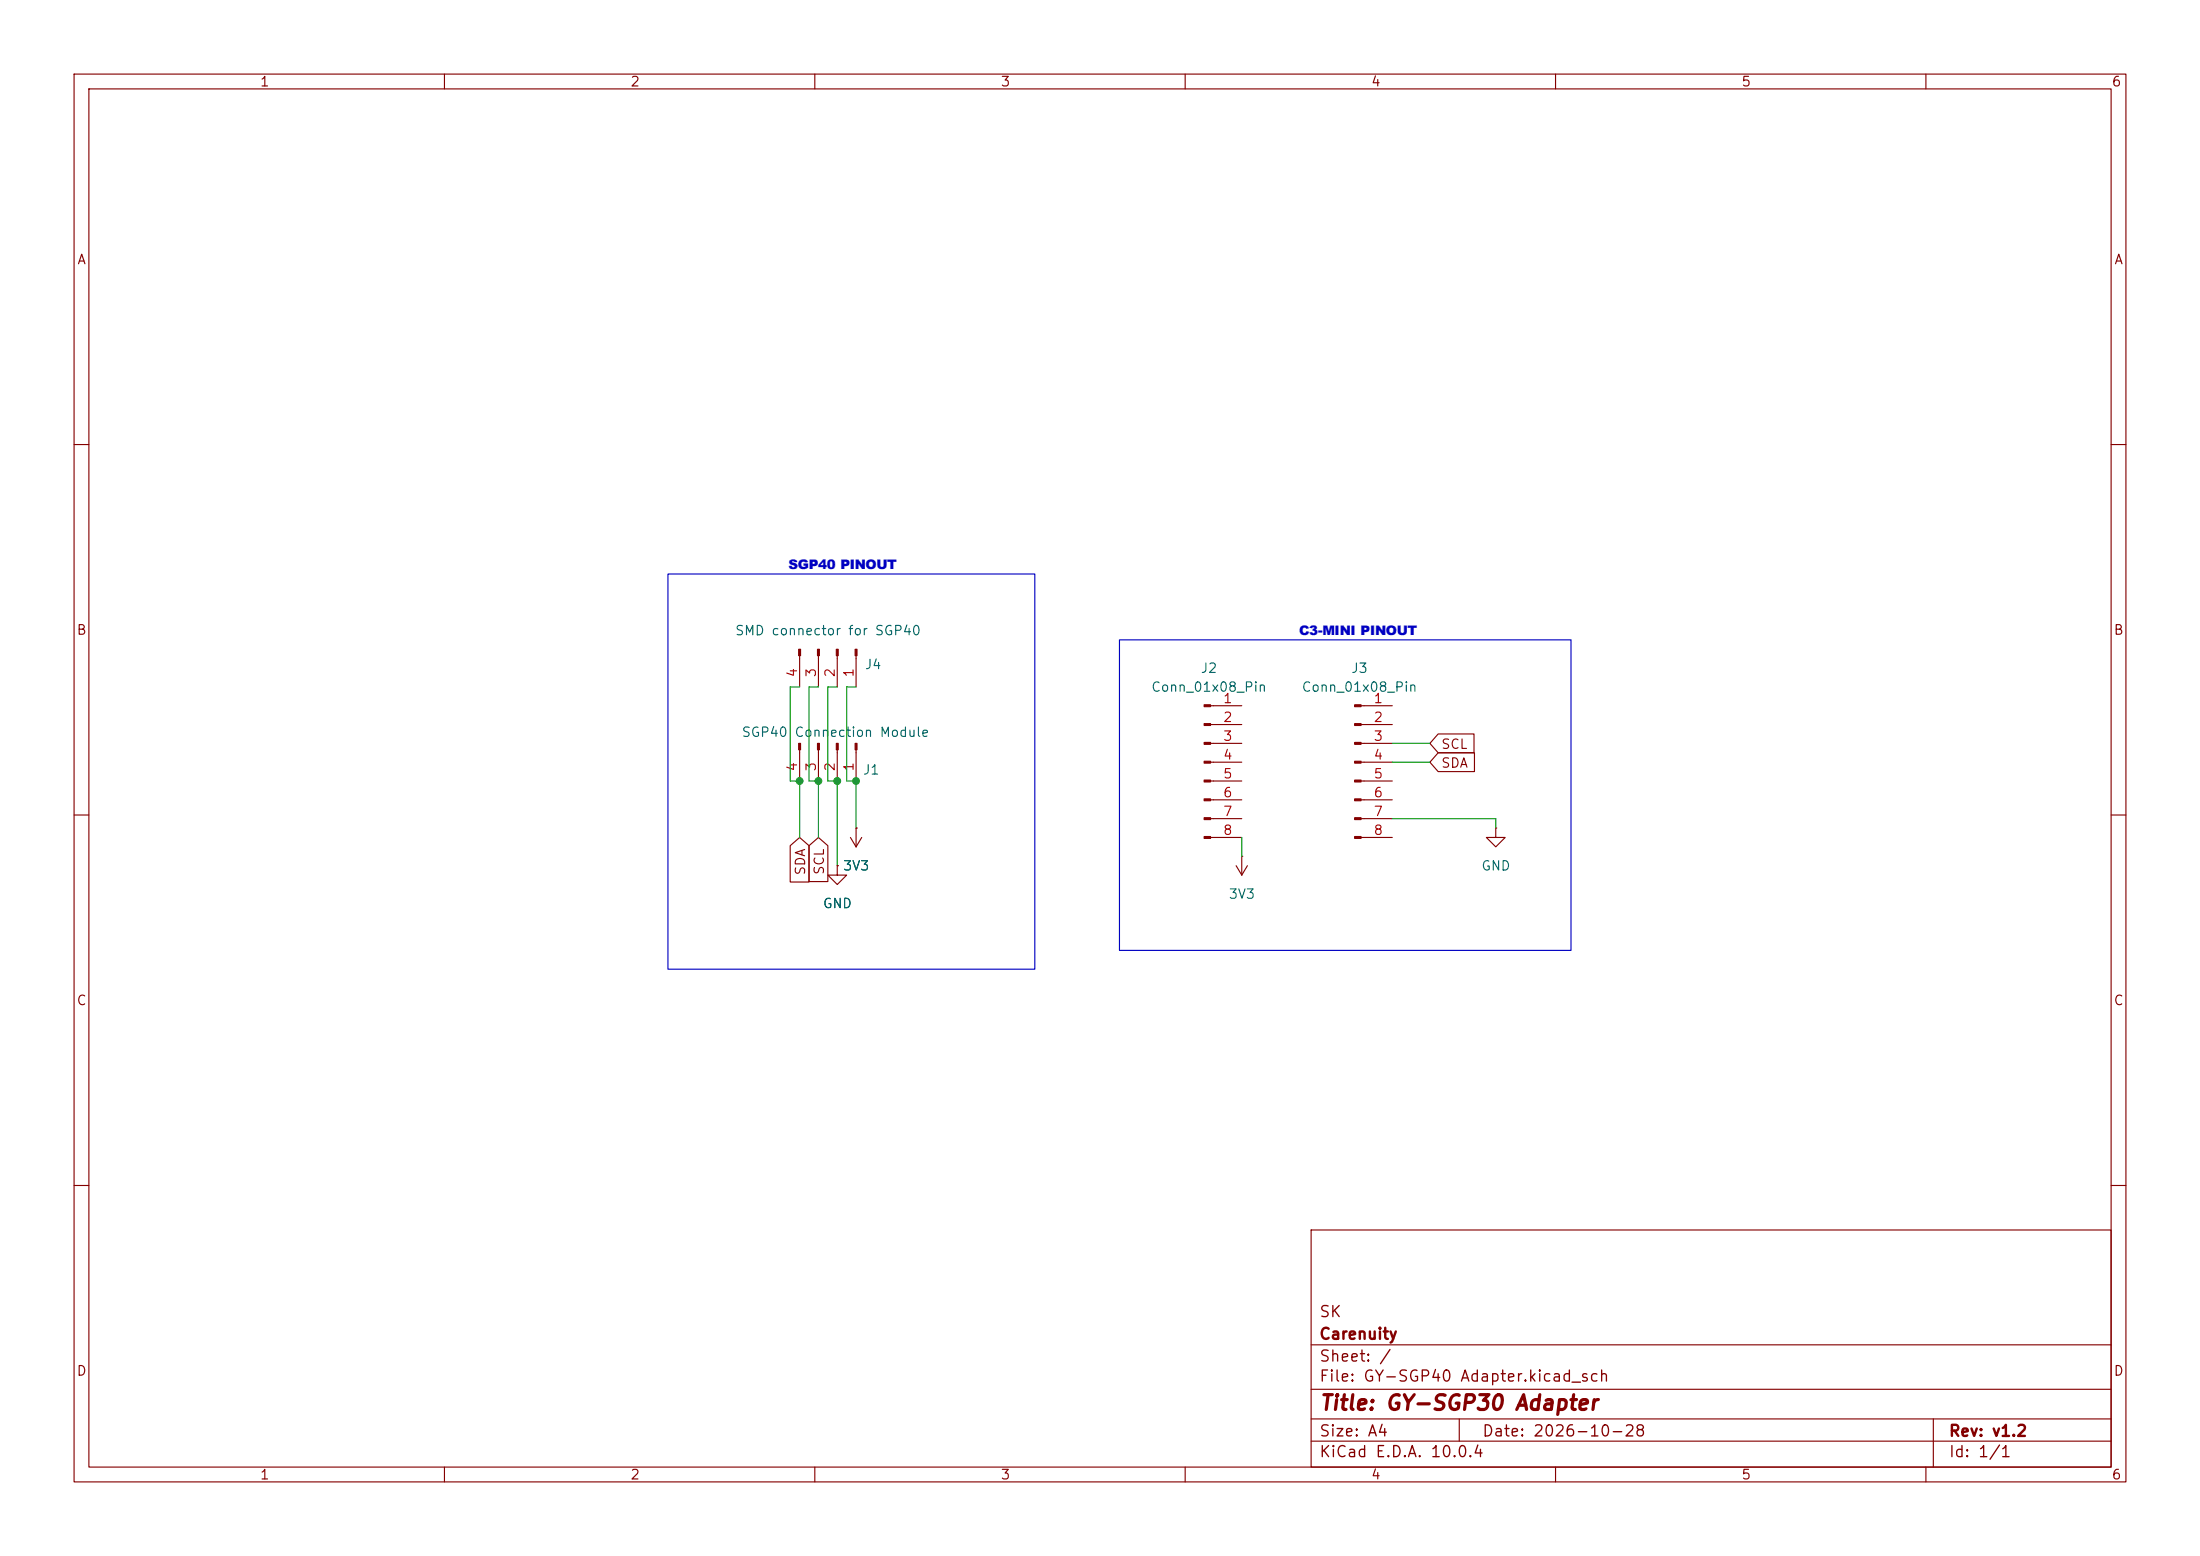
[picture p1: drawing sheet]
<svg xmlns="http://www.w3.org/2000/svg" width="297mm" height="210mm" viewBox="0 0 297 210" stroke-linecap="round" stroke-linejoin="round" font-family="sans-serif">
<g fill="none" stroke="#840000" stroke-width=".15">
<path d="M10 10h277v190h-277zM12 12h273v186h-273zM60 10v2M110 10v2M160 10v2M210 10v2M260 10v2M10 60h2M285 60h2M107.9 88.5v4.2M110.5 88.5v4.2M113 88.5v4.2"/>
<path d="M115.6 88.5v4.2M163.4 95.3h4.2M163.4 97.8h4.2M183.7 95.3h4.3M183.7 97.8h4.3M194.2 99.1h4.8v2.5h-4.8l-1.2-1.3zM10 110h2M106.7 114.1l1.2-1.1 1.3 1.1v4.9h-2.5zM107.9 101.2v4.2M109.2 114.1l1.3-1.1 1.3 1.1v4.9h-2.6zM110.5 101.2v4.2M113 116.8v1.3h1.3l-1.3 1.3-1.2-1.3h1.2"/>
<path d="M113 116.8h.1M113 101.2v4.2M114.8 113l.8 1.3M115.6 111.8h.1M115.6 101.2v4.2M115.6 111.8v2.5M116.3 113l-.7 1.3M163.4 100.3h4.2M163.4 102.9h4.2M163.4 105.4h4.2M163.4 108h4.2M163.4 110.5h4.2"/>
<path d="M163.4 113h4.2M166.9 116.8l.7 1.3M167.6 115.6h.1M167.6 115.6v2.5M168.4 116.8l-.8 1.3M183.7 100.3h4.3M183.7 102.9h4.3M183.7 105.4h4.3M183.7 108h4.3M183.7 110.5h4.3M183.7 113h4.3M194.2 101.6h4.9v2.5h-4.9l-1.2-1.2z"/>
<path d="M201.9 111.8v1.2h1.3l-1.3 1.3-1.2-1.3h1.2M201.9 111.8h.1M285 110h2M10 160h2M177 166h108v32h-108zM285 160h2M60 198v2M110 198v2M160 198v2M177 194.5h108M177 191.5h108M177 187.5h108"/>
<path d="M177 181.5h108M197 191.5v3M210 198v2M260 198v2M261 191.5v6.5"/>
</g>
<g fill="#840000" stroke="#840000" stroke-width=".15">
<path d="M162.6 95.1h.8v.3h-.8z"/>
<path d="M162.6 97.7h.8v.2h-.8z"/>
<path d="M162.6 100.2h.8v.3h-.8z"/>
<path d="M162.6 102.7h.8v.3h-.8z"/>
<path d="M162.6 105.3h.8v.2h-.8z"/>
<path d="M162.6 107.8h.8v.3h-.8z"/>
<path d="M162.6 110.4h.8v.2h-.8z"/>
<path d="M162.6 112.9h.8v.3h-.8z"/>
<path d="M182.9 95.1h.8v.3h-.8z"/>
<path d="M182.9 97.7h.8v.2h-.8z"/>
<path d="M182.9 100.2h.8v.3h-.8z"/>
<path d="M182.9 102.7h.8v.3h-.8z"/>
<path d="M182.9 105.3h.8v.2h-.8z"/>
<path d="M182.9 107.8h.8v.3h-.8z"/>
<path d="M182.9 110.4h.8v.2h-.8z"/>
<path d="M182.9 112.9h.8v.3h-.8z"/>
<path d="M115.4 87.6h.3v.9h-.3z"/>
<path d="M112.9 87.6h.3v.9h-.3z"/>
<path d="M110.4 87.6h.2v.9h-.2z"/>
<path d="M107.8 87.6h.3v.9h-.3z"/>
<path d="M115.4 100.3h.3v.9h-.3z"/>
<path d="M112.9 100.3h.3v.9h-.3z"/>
<path d="M110.4 100.3h.2v.9h-.2z"/>
<path d="M107.8 100.3h.3v.9h-.3z"/>
</g>
<path d="M107.9 92.7h-1.2v12.7h1.2v7.6M110.5 92.7h-1.3v12.7h1.3v7.6M113 92.7h-1.2v12.7h1.2v11.4M115.6 92.7h-1.3v12.7h1.3v6.4M167.6 113v2.6M188 100.3h5M188 102.9h5M188 110.5h13.9v1.3" fill="none" stroke="#009600" stroke-width=".15"/>
<path d="M90.2 77.5h49.5v53.3h-49.5zM151.1 86.4h61v41.9h-61z" fill="none" stroke="#0000c2" stroke-width=".15"/>
<g fill="#009600" stroke="#009600" stroke-width=".14">
<circle cx="107.9" cy="105.4" r=".46"/>
<circle cx="110.5" cy="105.4" r=".46"/>
<circle cx="115.6" cy="105.4" r=".46"/>
<circle cx="113" cy="105.4" r=".46"/>
</g>
<text font-size="2" fill="#840000" x="178" y="190.8">Title: GY-SGP30 Adapter</text>
<g font-size="1.8" fill="#0000c2">
<text x="106.4" y="76.8">SGP40 PINOUT</text>
<text x="175.4" y="85.7">C3-MINI PINOUT</text>
</g>
<g font-size="1.5" fill="#840000">
<text x="178" y="178.2">SK</text>
<text x="178" y="184.2">Sheet: /</text>
<text x="178" y="181.2">Carenuity</text>
<text x="178" y="186.9">File: GY-SGP40 Adapter.kicad_sch</text>
<text x="178" y="197.1">KiCad E.D.A. 10.0.4</text>
<text x="178" y="194.3">Size: A4</text>
<text x="200" y="194.3">Date: 2026-10-28</text>
<text x="263" y="194.3">Rev: v1.2</text>
<text x="263" y="197.1">Id: 1/1</text>
</g>
<g font-size="1.3" fill="#840000">
<text x="35" y="12">1</text>
<text x="85" y="12">2</text>
<text x="135" y="12">3</text>
<text x="185" y="12">4</text>
<text x="235" y="12">5</text>
<text x="285" y="12">6</text>
<text x="10.3" y="36">A</text>
<text x="285.3" y="36">A</text>
<text x="10.3" y="86">B</text>
<text x="285.3" y="86">B</text>
<text x="194.5" y="101.4">SCL</text>
<text x="194.5" y="103.9">SDA</text>
<text x="109" y="118.2" transform="rotate(-90 109 118.2)">SDA</text>
<text x="111.6" y="118.2" transform="rotate(-90 111.6 118.2)">SCL</text>
<text x="10.3" y="136">C</text>
<text x="285.3" y="136">C</text>
<text x="10.3" y="186">D</text>
<text x="285.3" y="186">D</text>
<text x="35" y="200">1</text>
<text x="85" y="200">2</text>
<text x="135" y="200">3</text>
<text x="185" y="200">4</text>
<text x="235" y="200">5</text>
<text x="285" y="200">6</text>
</g>
<g font-size="1.3" fill="#006464">
<text x="99.1" y="86.1">SMD connector for SGP40</text>
<text x="116.7" y="90.6">J4</text>
<text x="155.3" y="93.7">Conn_01x08_Pin</text>
<text x="162" y="91.1">J2</text>
<text x="175.6" y="93.7">Conn_01x08_Pin</text>
<text x="182.3" y="91.1">J3</text>
<text x="100" y="99.8">SGP40</text>
<text x="107.2" y="99.8">Connection Module</text>
<text x="116.4" y="104.9">J1</text>
<text x="113.7" y="117.8">3V3</text>
<text x="199.9" y="117.8">GND</text>
<text x="111" y="122.9">GND</text>
<text x="165.8" y="121.6">3V3</text>
</g>
<g font-size="1.3" fill="#a90000">
<text x="107.9" y="91.5" transform="rotate(-90 107.9 91.5)">4</text>
<text x="110.5" y="91.5" transform="rotate(-90 110.5 91.5)">3</text>
<text x="113" y="91.5" transform="rotate(-90 113 91.5)">2</text>
<text x="115.5" y="91.5" transform="rotate(-90 115.5 91.5)">1</text>
<text x="165" y="95.2">1</text>
<text x="185.3" y="95.2">1</text>
<text x="165" y="97.8">2</text>
<text x="165" y="100.3">3</text>
<text x="185.3" y="97.8">2</text>
<text x="185.3" y="100.3">3</text>
<text x="107.9" y="104.2" transform="rotate(-90 107.9 104.2)">4</text>
<text x="110.5" y="104.2" transform="rotate(-90 110.5 104.2)">3</text>
<text x="113" y="104.2" transform="rotate(-90 113 104.2)">2</text>
<text x="115.5" y="104.2" transform="rotate(-90 115.5 104.2)">1</text>
<text x="165" y="102.8">4</text>
<text x="165" y="105.4">5</text>
<text x="165" y="107.9">6</text>
<text x="185.3" y="102.8">4</text>
<text x="185.3" y="105.4">5</text>
<text x="185.3" y="107.9">6</text>
<text x="165" y="110.5">7</text>
<text x="165" y="113">8</text>
<text x="185.3" y="110.5">7</text>
<text x="185.3" y="113">8</text>
</g>
</svg>
